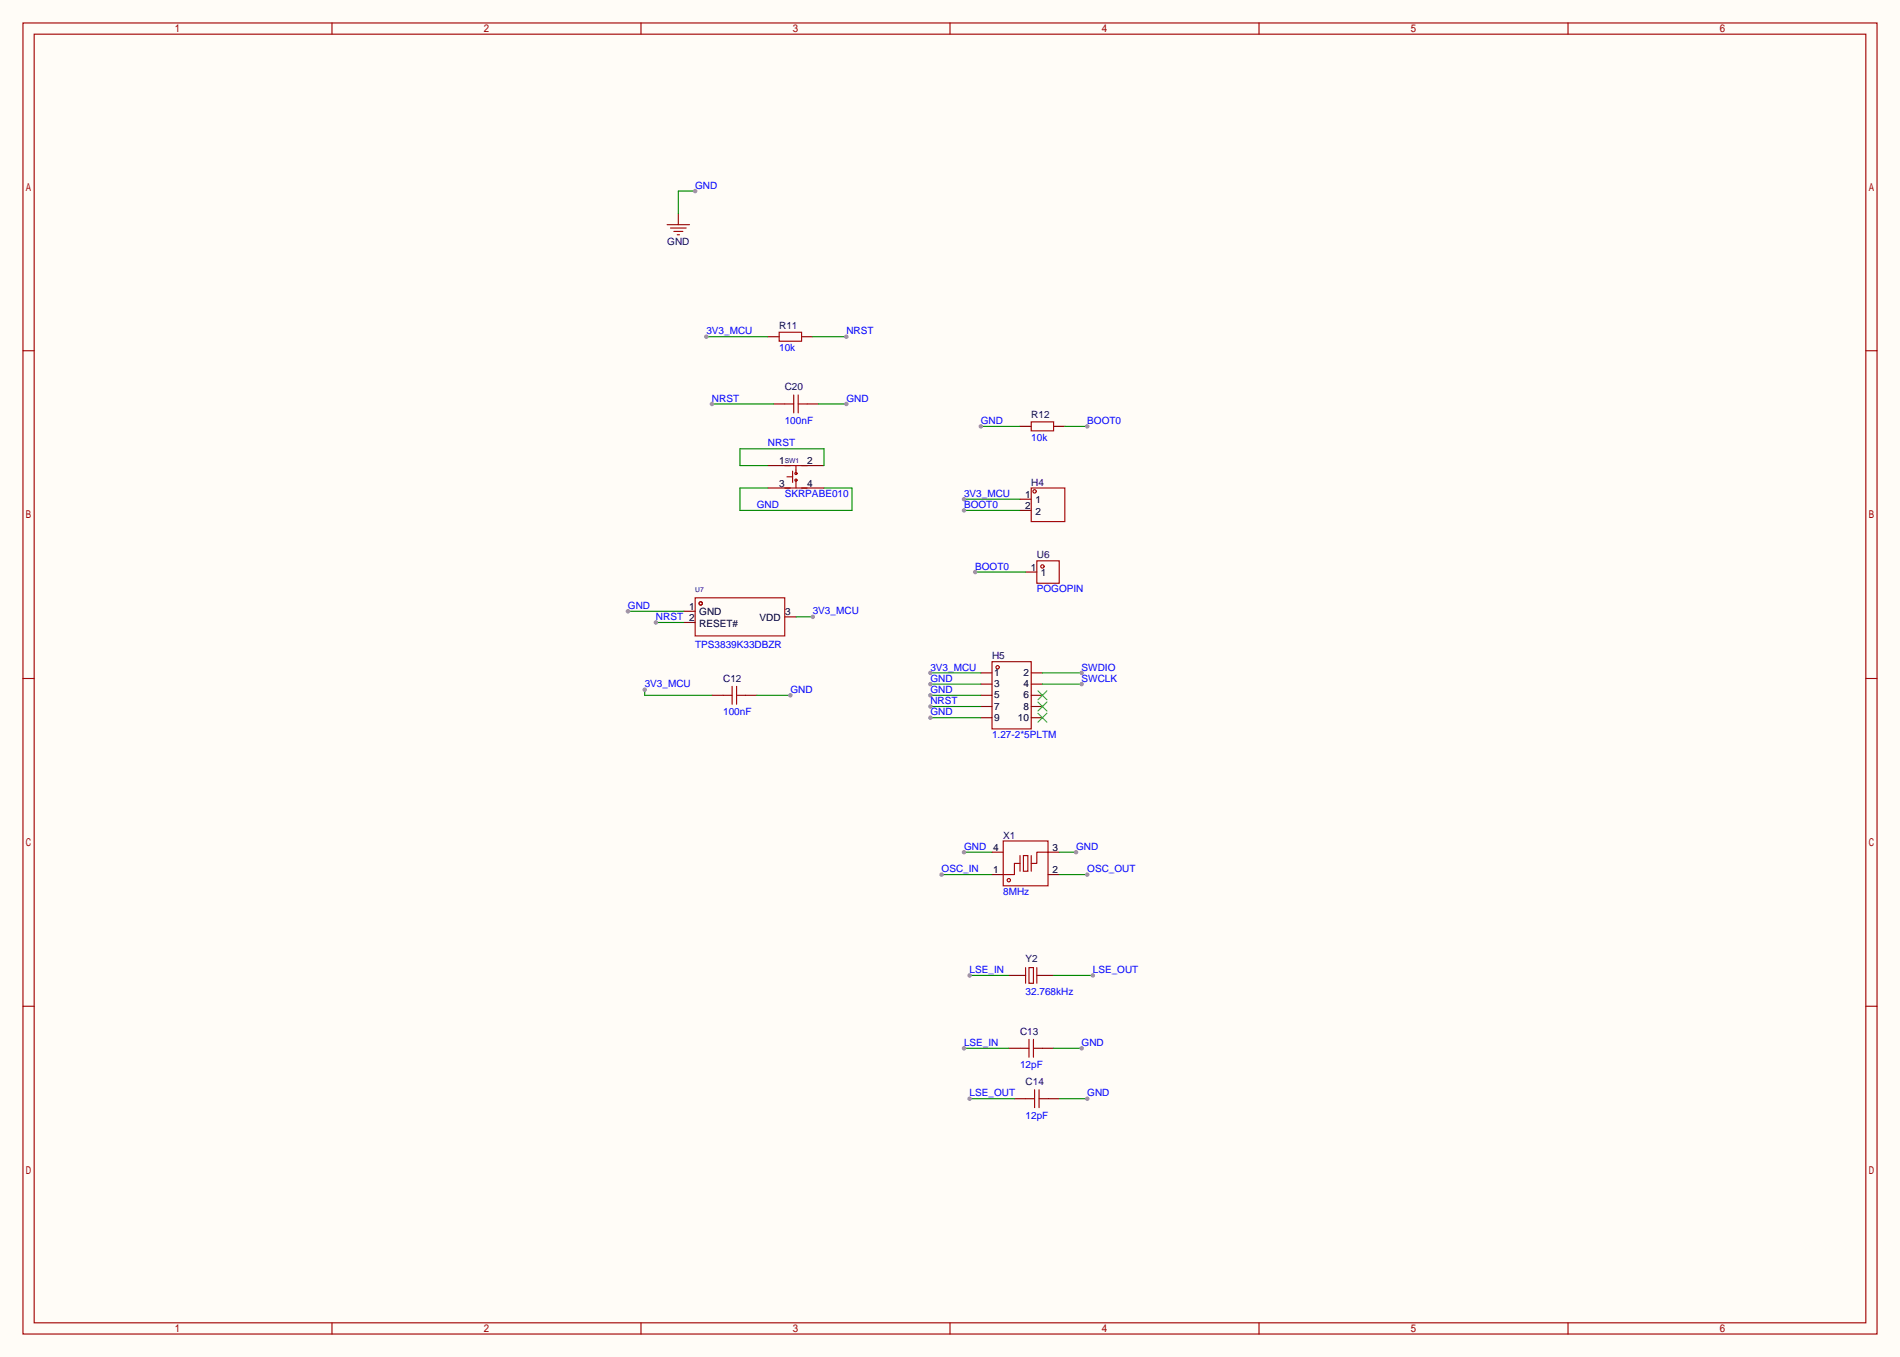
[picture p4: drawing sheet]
<svg xmlns="http://www.w3.org/2000/svg" width="431mm" height="308mm" viewBox="0 0 431 308" stroke-linecap="round" stroke-linejoin="round" font-family="sans-serif">
<path d="M0 0h430.8v307.6h-430.8z" fill="#fffcf7"/>
<g fill="none" stroke="#a10000" stroke-width=".25">
<path d="M5.2 5.2h420.4v297.2h-420.4zM7.7 7.7h415.3v292.1h-415.3zM75.3 5.2v2.5M145.3 5.2v2.5M215.4 5.2v2.5M285.5 5.2v2.5M355.5 5.2v2.5M5.2 79.5h2.5M176.7 75.3h5v2h-5zM423 79.5h2.6M5.2 153.8h2.5M423 153.8h2.6"/>
<path d="M5.2 228.1h2.5M423 228.1h2.6M75.3 299.8v2.6M145.3 299.8v2.6M215.4 299.8v2.6M285.5 299.8v2.6M355.5 299.8v2.6"/>
</g>
<path d="M174.1 76.3h2.6M181.7 76.3h2.6" fill="none" stroke="#870000" stroke-width=".25"/>
<path d="M160.1 76.3h14" fill="none" stroke="#008700" stroke-width=".25"/>
<circle cx="160.1" cy="76.3" r=".51" fill="#999"/>
<path d="M184.3 76.3h7.6" fill="none" stroke="#008700" stroke-width=".25"/>
<circle cx="191.9" cy="76.3" r=".51" fill="#999"/>
<path d="M177.9 91.6h2.1M180 89.5v4.1M181 91.6h2M181 89.5v4.1M164 157.6h2M166 155.6v4M167 157.6h2M167 155.6v4" fill="none" stroke="#a10000" stroke-width=".25"/>
<path d="M175.4 91.6h2.5M183 91.6h2.5M161.4 157.6h2.6M169 157.6h2.6" fill="none" stroke="#870000" stroke-width=".25"/>
<path d="M161.4 91.6h14" fill="none" stroke="#008700" stroke-width=".25"/>
<circle cx="161.4" cy="91.6" r=".51" fill="#999"/>
<path d="M185.5 91.6h6.4" fill="none" stroke="#008700" stroke-width=".25"/>
<circle cx="191.9" cy="91.6" r=".51" fill="#999"/>
<path d="M153.8 48.4v2.5" fill="none" stroke="#870000" stroke-width=".25"/>
<path d="M151.3 50.9h5M152 51.7h3.6M152.8 52.5h2M153.5 53.2h.6" fill="none" stroke="#a10000" stroke-width=".25"/>
<path d="M157.6 43.3h-3.8v5.1" fill="none" stroke="#008700" stroke-width=".25"/>
<circle cx="157.6" cy="43.3" r=".51" fill="#999"/>
<g fill="none" stroke="#a10000" stroke-width=".25">
<path d="M177.9 105.5h5.1M177.9 110.6h5.1M178.4 108.1h1.3M179.7 106.8v2.5M180.5 105.5v1.8M180.5 108.8v1.8M157.6 135.5h20.3v8.6h-20.3z"/>
<circle cx="180.5" cy="107.3" r=".25"/>
<circle cx="180.5" cy="108.8" r=".25"/>
<circle cx="158.9" cy="136.8" r=".38"/>
</g>
<path d="M174.1 105.5h5.1M174.1 110.6h5.1M181.7 105.5h5.1M181.7 110.6h5.1M155.1 138.6h2.5M177.9 139.8h2.6M155.1 141.1h2.5" fill="none" stroke="#870000" stroke-width=".25"/>
<path d="M174.1 105.5h-6.3v-3.8h19v3.8M174.1 110.6h-6.3v5.1h25.4v-5.1h-6.4M180.5 139.8h3.8" fill="none" stroke="#008700" stroke-width=".25"/>
<circle cx="184.3" cy="139.8" r=".51" fill="#999"/>
<path d="M142.4 138.6h12.7" fill="none" stroke="#008700" stroke-width=".25"/>
<circle cx="142.4" cy="138.6" r=".51" fill="#999"/>
<path d="M148.7 141.1h6.4" fill="none" stroke="#008700" stroke-width=".25"/>
<circle cx="148.7" cy="141.1" r=".51" fill="#999"/>
<path d="M146.2 156.3v1.3h15.2" fill="none" stroke="#008700" stroke-width=".25"/>
<circle cx="146.2" cy="156.3" r=".51" fill="#999"/>
<path d="M171.6 157.6h7.6" fill="none" stroke="#008700" stroke-width=".25"/>
<circle cx="179.2" cy="157.6" r=".51" fill="#999"/>
<path d="M231.3 96.6h2.5M238.9 96.6h2.5M231.3 113.2h2.5M231.3 115.7h2.5" fill="none" stroke="#870000" stroke-width=".25"/>
<g fill="none" stroke="#a10000" stroke-width=".25">
<path d="M233.8 95.6h5.1v2.1h-5.1zM233.8 110.6h7.6v7.6h-7.6z"/>
<circle cx="234.6" cy="111.4" r=".38"/>
</g>
<path d="M218.6 113.2h12.7" fill="none" stroke="#008700" stroke-width=".25"/>
<circle cx="218.6" cy="113.2" r=".51" fill="#999"/>
<path d="M218.6 115.7h12.7" fill="none" stroke="#008700" stroke-width=".25"/>
<circle cx="218.6" cy="115.7" r=".51" fill="#999"/>
<path d="M241.4 96.6h5.1" fill="none" stroke="#008700" stroke-width=".25"/>
<circle cx="246.5" cy="96.6" r=".51" fill="#999"/>
<path d="M222.4 96.6h8.9" fill="none" stroke="#008700" stroke-width=".25"/>
<circle cx="222.4" cy="96.6" r=".51" fill="#999"/>
<g fill="none" stroke="#a10000" stroke-width=".25">
<path d="M235.1 127.1h5.1v5.1h-5.1z"/>
<circle cx="236.3" cy="128.4" r=".38"/>
</g>
<path d="M232.5 129.7h2.6" fill="none" stroke="#870000" stroke-width=".25"/>
<path d="M221.1 129.7h11.4" fill="none" stroke="#008700" stroke-width=".25"/>
<circle cx="221.1" cy="129.7" r=".51" fill="#999"/>
<g fill="none" stroke="#a10000" stroke-width=".25">
<path d="M224.9 150h8.9v15.2h-8.9z"/>
<circle cx="226.2" cy="151.3" r=".38"/>
</g>
<path d="M222.4 152.5h2.5M222.4 155.1h2.5M222.4 157.6h2.5M233.8 152.5h2.5M233.8 155.1h2.5M233.8 157.6h2.5M222.4 160.1h2.5M222.4 162.7h2.5M233.8 160.1h2.5M233.8 162.7h2.5" fill="none" stroke="#870000" stroke-width=".25"/>
<path d="M235.3 156.6l2.1 2M235.3 159.1l2.1 2.1M237.4 156.6l-2.1 2M237.4 159.1l-2.1 2.1M235.3 161.7l2.1 2M237.4 161.7l-2.1 2" fill="none" stroke="#3c3" stroke-width=".25"/>
<path d="M210.9 152.5h11.5" fill="none" stroke="#008700" stroke-width=".25"/>
<circle cx="210.9" cy="152.5" r=".51" fill="#999"/>
<path d="M236.3 152.5h8.9" fill="none" stroke="#008700" stroke-width=".25"/>
<circle cx="245.2" cy="152.5" r=".51" fill="#999"/>
<path d="M210.9 155.1h11.5" fill="none" stroke="#008700" stroke-width=".25"/>
<circle cx="210.9" cy="155.1" r=".51" fill="#999"/>
<path d="M236.3 155.1h8.9" fill="none" stroke="#008700" stroke-width=".25"/>
<circle cx="245.2" cy="155.1" r=".51" fill="#999"/>
<path d="M210.9 157.6h11.5" fill="none" stroke="#008700" stroke-width=".25"/>
<circle cx="210.9" cy="157.6" r=".51" fill="#999"/>
<path d="M210.9 160.1h11.5" fill="none" stroke="#008700" stroke-width=".25"/>
<circle cx="210.9" cy="160.1" r=".51" fill="#999"/>
<path d="M210.9 162.7h11.5" fill="none" stroke="#008700" stroke-width=".25"/>
<circle cx="210.9" cy="162.7" r=".51" fill="#999"/>
<path d="M224.9 198.2h2.6M224.9 193.2h2.6M237.6 198.2h2.6M237.6 193.2h2.6" fill="none" stroke="#870000" stroke-width=".25"/>
<g fill="none" stroke="#a10000" stroke-width=".25">
<path d="M227.5 190.6h10.1v10.2h-10.1zM231.3 195.7h-1.3v2.5h-2.5M231.3 193.9v3.6M232 193.9h1v3.6h-1zM233.8 193.9v3.6M237.6 193.2h-2.5v2.5h-1.3"/>
<circle cx="228.7" cy="199.5" r=".38"/>
</g>
<path d="M213.5 198.2h11.4" fill="none" stroke="#008700" stroke-width=".25"/>
<circle cx="213.5" cy="198.2" r=".51" fill="#999"/>
<path d="M240.2 198.2h6.3" fill="none" stroke="#008700" stroke-width=".25"/>
<circle cx="246.5" cy="198.2" r=".51" fill="#999"/>
<path d="M240.2 193.2h3.8" fill="none" stroke="#008700" stroke-width=".25"/>
<circle cx="244" cy="193.2" r=".51" fill="#999"/>
<path d="M218.6 193.2h6.3" fill="none" stroke="#008700" stroke-width=".25"/>
<circle cx="218.6" cy="193.2" r=".51" fill="#999"/>
<path d="M232.5 219.3v3.6M233.3 219.3h1v3.6h-1zM235.1 219.3v3.6" fill="none" stroke="#a10000" stroke-width=".25"/>
<path d="M228.7 221.1h3.8M235.1 221.1h3.8" fill="none" stroke="#870000" stroke-width=".25"/>
<path d="M219.8 221.1h8.9" fill="none" stroke="#008700" stroke-width=".25"/>
<circle cx="219.8" cy="221.1" r=".51" fill="#999"/>
<path d="M238.9 221.1h8.9" fill="none" stroke="#008700" stroke-width=".25"/>
<circle cx="247.8" cy="221.1" r=".51" fill="#999"/>
<path d="M231.3 237.6h2M233.3 235.6v4M234.3 237.6h2M234.3 235.6v4M232.5 249h2.1M234.6 247v4.1M235.6 249h2M235.6 247v4.1" fill="none" stroke="#a10000" stroke-width=".25"/>
<path d="M228.7 237.6h2.6M236.3 237.6h2.6M230 249h2.5M237.6 249h2.6" fill="none" stroke="#870000" stroke-width=".25"/>
<path d="M218.6 237.6h10.1" fill="none" stroke="#008700" stroke-width=".25"/>
<circle cx="218.6" cy="237.6" r=".51" fill="#999"/>
<path d="M238.9 237.6h6.3" fill="none" stroke="#008700" stroke-width=".25"/>
<circle cx="245.2" cy="237.6" r=".51" fill="#999"/>
<path d="M219.8 249h10.2" fill="none" stroke="#008700" stroke-width=".25"/>
<circle cx="219.8" cy="249" r=".51" fill="#999"/>
<path d="M240.2 249h6.3" fill="none" stroke="#008700" stroke-width=".25"/>
<circle cx="246.5" cy="249" r=".51" fill="#999"/>
<g font-size="2.3" fill="#00f">
<text x="157.6" y="42.8">GND</text>
<text x="160.1" y="75.8">3V3_MCU</text>
<text x="191.9" y="75.8">NRST</text>
<text x="176.7" y="79.6">10k</text>
<text x="161.4" y="91">NRST</text>
<text x="191.9" y="91">GND</text>
<text x="174.1" y="101.2">NRST</text>
<text x="177.9" y="96.1">100nF</text>
<text x="222.4" y="96.1">GND</text>
<text x="233.8" y="99.9">10k</text>
<text x="246.5" y="96.1">BOOT0</text>
<text x="177.9" y="112.6">SKRPABE010</text>
<text x="218.6" y="112.6">3V3_MCU</text>
<text x="171.6" y="115.2">GND</text>
<text x="218.6" y="115.2">BOOT0</text>
<text x="221.1" y="129.1">BOOT0</text>
<text x="235.1" y="134.2">POGOPIN</text>
<text x="142.4" y="138">GND</text>
<text x="148.7" y="140.6">NRST 2</text>
<text x="184.3" y="139.3">3V3_MCU</text>
<text x="157.6" y="146.9">TPS3839K33DBZR</text>
<text x="146.2" y="155.8">3V3_MCU</text>
<text x="210.9" y="152">3V3_MCU</text>
<text x="210.9" y="154.5">GND</text>
<text x="245.2" y="152">SWDIO</text>
<text x="245.2" y="154.5">SWCLK</text>
<text x="179.2" y="157.1">GND</text>
<text x="210.9" y="157.1">GND</text>
<text x="210.9" y="159.6">NRST</text>
<text x="164" y="162.1">100nF</text>
<text x="210.9" y="162.1">GND</text>
<text x="224.9" y="167.2">1.27-2*5PLTM</text>
<text x="213.5" y="197.7">OSC_IN</text>
<text x="218.6" y="192.6">GND 4</text>
<text x="244" y="192.6">GND</text>
<text x="246.5" y="197.7">OSC_OUT</text>
<text x="227.5" y="202.8">8MHz</text>
<text x="219.8" y="220.6">LSE_IN</text>
<text x="247.8" y="220.6">LSE_OUT</text>
<text x="232.5" y="225.6">32.768kHz</text>
<text x="218.6" y="237.1">LSE_IN</text>
<text x="245.2" y="237.1">GND</text>
<text x="231.3" y="242.2">12pF</text>
<text x="219.8" y="248.5">LSE_OUT</text>
<text x="246.5" y="248.5">GND</text>
<text x="232.5" y="253.6">12pF</text>
</g>
<g font-size="2.3" fill="#000080">
<text x="151.3" y="55.5">GND</text>
<text x="176.7" y="74.5">R11</text>
<text x="177.9" y="88.5">C20</text>
<text x="233.8" y="94.8">R12</text>
<text x="233.8" y="110.1">H4</text>
<text x="235.1" y="126.6">U6</text>
<text x="224.9" y="149.4">H5</text>
<text x="164" y="154.5">C12</text>
<text x="227.5" y="190.1">X1</text>
<text x="232.5" y="218">Y2</text>
<text x="231.3" y="234.5">C13</text>
<text x="232.5" y="246">C14</text>
</g>
<g font-size="2.3">
<text x="176.7" y="105.2">1</text>
<text x="183" y="105.2">2</text>
<text x="176.7" y="110.3">3</text>
<text x="183" y="110.3">4</text>
<text x="232.4" y="112.8">1</text>
<text x="232.4" y="115.4">2</text>
<text x="234.7" y="114.1">1</text>
<text x="234.7" y="116.7">2</text>
<text x="233.7" y="129.4">1</text>
<text x="236" y="130.6">1</text>
<text x="156.2" y="138.2">1</text>
<text x="158.5" y="139.5">GND</text>
<text x="158.5" y="142.1">RESET#</text>
<text x="172.2" y="140.8">VDD</text>
<text x="178.1" y="139.5">3</text>
<text x="225.4" y="153.2">1</text>
<text x="225.4" y="155.8">3</text>
<text x="232" y="153.2">2</text>
<text x="232" y="155.8">4</text>
<text x="225.4" y="158.3">5</text>
<text x="225.4" y="160.9">7</text>
<text x="232" y="158.3">6</text>
<text x="232" y="160.9">8</text>
<text x="225.4" y="163.4">9</text>
<text x="230.8" y="163.4">10</text>
<text x="225.2" y="197.9">1</text>
<text x="238.6" y="192.9">3</text>
<text x="238.6" y="197.9">2</text>
</g>
<g font-size="1.5" fill="#000080">
<text x="177.9" y="105">SW1</text>
<text x="157.6" y="134.2">U7</text>
</g>
</svg>
